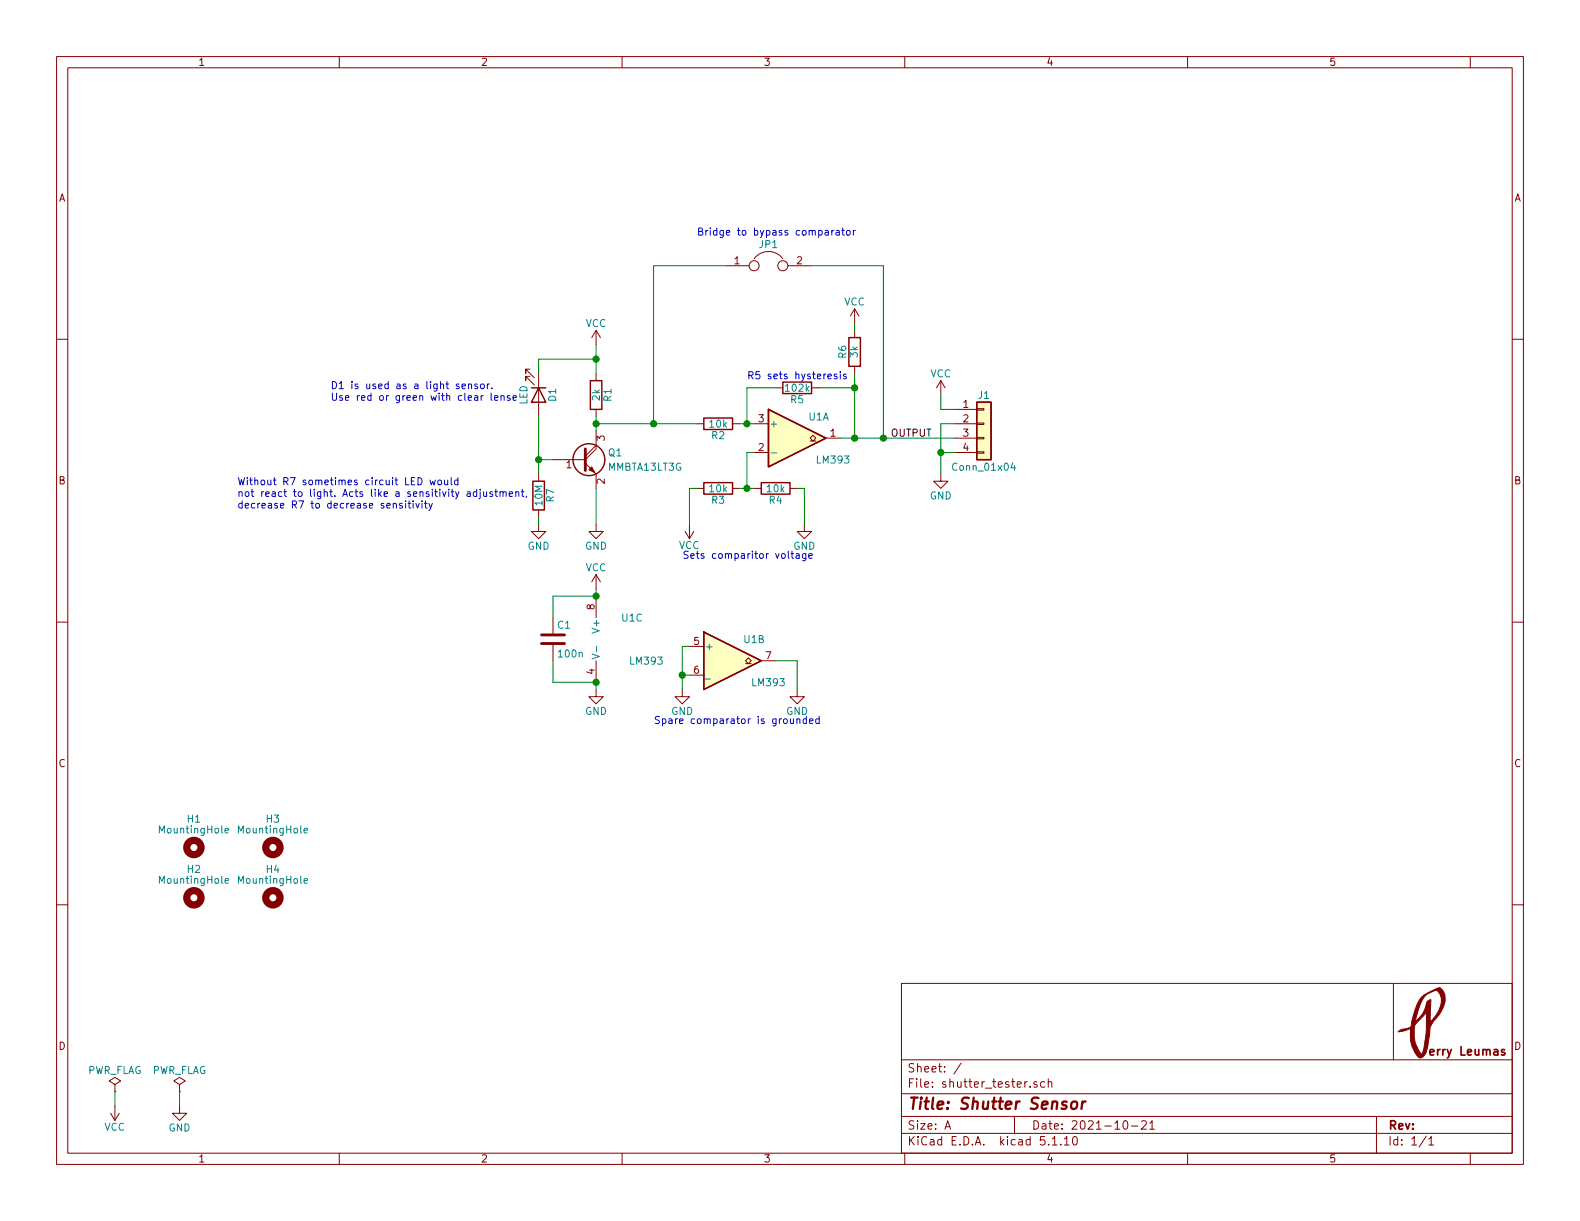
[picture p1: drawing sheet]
EESchema Schematic File Version 4
EELAYER 30 0
EELAYER END
$Descr A 11000 8500
encoding utf-8
Sheet 1 1
Title "Shutter Sensor"
Date "2021-10-21"
Rev ""
Comp "erry Leumas"
Comment1 ""
Comment2 ""
Comment3 ""
Comment4 ""
$EndDescr
$Comp
L Device:LED D1
U 1 1
P 3750 2750
F 0 "D1" H 3750 2850 50  0000 C CNN
F 1 "LED" H 3750 2650 50  0000 C CNN
F 2 "LED_SMD:LED_0805_2012Metric_Pad1.15x1.40mm_HandSolder" H 3750 2750 50  0001 C CNN
F 3 "~" H 3750 2750 50  0001 C CNN
	1    3750 2750
	0    1    1    0   
$EndComp
$Comp
L Device:R R1
U 1 1
P 4150 2750
F 0 "R1" V 4230 2750 50  0000 C CNN
F 1 "2k" V 4150 2750 50  0000 C CNN
F 2 "Resistor_SMD:R_0805_2012Metric_Pad1.20x1.40mm_HandSolder" V 4080 2750 50  0001 C CNN
F 3 "~" H 4150 2750 50  0001 C CNN
	1    4150 2750
	1    0    0    -1  
$EndComp
Wire Wire Line
	4150 2900 4150 2950
Wire Wire Line
	4150 2600 4150 2500
Wire Wire Line
	4150 2500 3750 2500
Wire Wire Line
	3750 2500 3750 2600
$Comp
L power:VCC #PWR03
U 1 1
P 4150 2400
F 0 "#PWR03" H 4150 2250 50  0001 C CNN
F 1 "VCC" H 4150 2550 50  0000 C CNN
F 2 "" H 4150 2400 50  0001 C CNN
F 3 "" H 4150 2400 50  0001 C CNN
	1    4150 2400
	1    0    0    -1  
$EndComp
Wire Wire Line
	4150 2400 4150 2500
Connection ~ 4150 2500
$Comp
L power:GND #PWR04
U 1 1
P 4150 3650
F 0 "#PWR04" H 4150 3400 50  0001 C CNN
F 1 "GND" H 4150 3500 50  0000 C CNN
F 2 "" H 4150 3650 50  0001 C CNN
F 3 "" H 4150 3650 50  0001 C CNN
	1    4150 3650
	1    0    0    -1  
$EndComp
Wire Wire Line
	4150 3650 4150 3400
$Comp
L power:GND #PWR07
U 1 1
P 5600 3650
F 0 "#PWR07" H 5600 3400 50  0001 C CNN
F 1 "GND" H 5600 3500 50  0000 C CNN
F 2 "" H 5600 3650 50  0001 C CNN
F 3 "" H 5600 3650 50  0001 C CNN
	1    5600 3650
	1    0    0    -1  
$EndComp
Wire Wire Line
	5600 3650 5600 3400
$Comp
L Device:Q_NPN_Darlington_BEC Q1
U 1 1
P 4050 3200
F 0 "Q1" H 4230 3250 50  0000 L CNN
F 1 "MMBTA13LT3G" H 4230 3150 50  0000 L CNN
F 2 "Package_TO_SOT_SMD:SOT-23" H 4250 3300 50  0001 C CNN
F 3 "~" H 4050 3200 50  0001 C CNN
	1    4050 3200
	1    0    0    -1  
$EndComp
Wire Wire Line
	3750 3200 3850 3200
Connection ~ 4150 2950
Wire Wire Line
	4150 2950 4150 3000
$Comp
L power:VCC #PWR0101
U 1 1
P 800 7700
F 0 "#PWR0101" H 800 7550 50  0001 C CNN
F 1 "VCC" H 800 7850 50  0000 C CNN
F 2 "" H 800 7700 50  0001 C CNN
F 3 "" H 800 7700 50  0001 C CNN
	1    800  7700
	-1   0    0    1   
$EndComp
$Comp
L power:GND #PWR0102
U 1 1
P 1250 7700
F 0 "#PWR0102" H 1250 7450 50  0001 C CNN
F 1 "GND" H 1250 7550 50  0000 C CNN
F 2 "" H 1250 7700 50  0001 C CNN
F 3 "" H 1250 7700 50  0001 C CNN
	1    1250 7700
	1    0    0    -1  
$EndComp
$Comp
L power:PWR_FLAG #FLG0101
U 1 1
P 800 7600
F 0 "#FLG0101" H 800 7675 50  0001 C CNN
F 1 "PWR_FLAG" H 800 7750 50  0000 C CNN
F 2 "" H 800 7600 50  0001 C CNN
F 3 "~" H 800 7600 50  0001 C CNN
	1    800  7600
	1    0    0    -1  
$EndComp
$Comp
L power:PWR_FLAG #FLG0102
U 1 1
P 1250 7600
F 0 "#FLG0102" H 1250 7675 50  0001 C CNN
F 1 "PWR_FLAG" H 1250 7750 50  0000 C CNN
F 2 "" H 1250 7600 50  0001 C CNN
F 3 "~" H 1250 7600 50  0001 C CNN
	1    1250 7600
	1    0    0    -1  
$EndComp
Wire Wire Line
	1250 7700 1250 7600
Wire Wire Line
	800  7700 800  7600
$Comp
L Mechanical:MountingHole H1
U 1 1
P 1350 5900
F 0 "H1" H 1350 6100 50  0000 C CNN
F 1 "MountingHole" H 1350 6025 50  0000 C CNN
F 2 "MountingHole:MountingHole_3.2mm_M3" H 1350 5900 50  0001 C CNN
F 3 "~" H 1350 5900 50  0001 C CNN
	1    1350 5900
	1    0    0    -1  
$EndComp
$Comp
L Mechanical:MountingHole H3
U 1 1
P 1900 5900
F 0 "H3" H 1900 6100 50  0000 C CNN
F 1 "MountingHole" H 1900 6025 50  0000 C CNN
F 2 "MountingHole:MountingHole_3.2mm_M3" H 1900 5900 50  0001 C CNN
F 3 "~" H 1900 5900 50  0001 C CNN
	1    1900 5900
	1    0    0    -1  
$EndComp
$Comp
L Mechanical:MountingHole H2
U 1 1
P 1350 6250
F 0 "H2" H 1350 6450 50  0000 C CNN
F 1 "MountingHole" H 1350 6375 50  0000 C CNN
F 2 "MountingHole:MountingHole_3.2mm_M3" H 1350 6250 50  0001 C CNN
F 3 "~" H 1350 6250 50  0001 C CNN
	1    1350 6250
	1    0    0    -1  
$EndComp
$Comp
L Mechanical:MountingHole H4
U 1 1
P 1900 6250
F 0 "H4" H 1900 6450 50  0000 C CNN
F 1 "MountingHole" H 1900 6375 50  0000 C CNN
F 2 "MountingHole:MountingHole_3.2mm_M3" H 1900 6250 50  0001 C CNN
F 3 "~" H 1900 6250 50  0001 C CNN
	1    1900 6250
	1    0    0    -1  
$EndComp
Wire Wire Line
	3750 2900 3750 3200
$Comp
L Comparator:LM393 U1
U 1 1
P 5550 3050
F 0 "U1" H 5700 3200 50  0000 C CNN
F 1 "LM393" H 5800 2900 50  0000 C CNN
F 2 "Package_SO:SOP-8_3.9x4.9mm_P1.27mm" H 5550 3050 50  0001 C CNN
F 3 "http://www.ti.com/lit/ds/symlink/lm393.pdf" H 5550 3050 50  0001 C CNN
	1    5550 3050
	1    0    0    -1  
$EndComp
$Comp
L Comparator:LM393 U1
U 2 1
P 5100 4600
F 0 "U1" H 5250 4750 50  0000 C CNN
F 1 "LM393" H 5350 4450 50  0000 C CNN
F 2 "Package_SO:SOP-8_3.9x4.9mm_P1.27mm" H 5100 4600 50  0001 C CNN
F 3 "http://www.ti.com/lit/ds/symlink/lm393.pdf" H 5100 4600 50  0001 C CNN
	2    5100 4600
	1    0    0    -1  
$EndComp
$Comp
L Comparator:LM393 U1
U 3 1
P 4250 4450
F 0 "U1" H 4400 4600 50  0000 C CNN
F 1 "LM393" H 4500 4300 50  0000 C CNN
F 2 "Package_SO:SOP-8_3.9x4.9mm_P1.27mm" H 4250 4450 50  0001 C CNN
F 3 "http://www.ti.com/lit/ds/symlink/lm393.pdf" H 4250 4450 50  0001 C CNN
	3    4250 4450
	1    0    0    -1  
$EndComp
$Comp
L Device:R R5
U 1 1
P 5550 2700
F 0 "R5" V 5630 2700 50  0000 C CNN
F 1 "102k" V 5550 2700 50  0000 C CNN
F 2 "Resistor_SMD:R_0603_1608Metric_Pad0.98x0.95mm_HandSolder" V 5480 2700 50  0001 C CNN
F 3 "~" H 5550 2700 50  0001 C CNN
	1    5550 2700
	0    1    1    0   
$EndComp
$Comp
L Device:R R2
U 1 1
P 5000 2950
F 0 "R2" V 5080 2950 50  0000 C CNN
F 1 "10k" V 5000 2950 50  0000 C CNN
F 2 "Resistor_SMD:R_1206_3216Metric_Pad1.30x1.75mm_HandSolder" V 4930 2950 50  0001 C CNN
F 3 "~" H 5000 2950 50  0001 C CNN
	1    5000 2950
	0    1    1    0   
$EndComp
$Comp
L Device:R R6
U 1 1
P 5950 2450
F 0 "R6" V 6030 2450 50  0000 C CNN
F 1 "3k" V 5950 2450 50  0000 C CNN
F 2 "Resistor_SMD:R_0805_2012Metric_Pad1.20x1.40mm_HandSolder" V 5880 2450 50  0001 C CNN
F 3 "~" H 5950 2450 50  0001 C CNN
	1    5950 2450
	-1   0    0    1   
$EndComp
Wire Wire Line
	5850 3050 5950 3050
Wire Wire Line
	5950 3050 5950 2700
$Comp
L power:VCC #PWR0104
U 1 1
P 5950 2250
F 0 "#PWR0104" H 5950 2100 50  0001 C CNN
F 1 "VCC" H 5950 2400 50  0000 C CNN
F 2 "" H 5950 2250 50  0001 C CNN
F 3 "" H 5950 2250 50  0001 C CNN
	1    5950 2250
	1    0    0    -1  
$EndComp
Wire Wire Line
	5950 2250 5950 2300
Wire Wire Line
	5700 2700 5950 2700
Connection ~ 5950 2700
Wire Wire Line
	5950 2700 5950 2600
Wire Wire Line
	5250 2950 5200 2950
Wire Wire Line
	5200 2950 5200 2700
Wire Wire Line
	5200 2700 5400 2700
Connection ~ 5200 2950
Wire Wire Line
	5200 2950 5150 2950
Connection ~ 5950 3050
$Comp
L Device:R R4
U 1 1
P 5400 3400
F 0 "R4" V 5480 3400 50  0000 C CNN
F 1 "10k" V 5400 3400 50  0000 C CNN
F 2 "Resistor_SMD:R_1206_3216Metric_Pad1.30x1.75mm_HandSolder" V 5330 3400 50  0001 C CNN
F 3 "~" H 5400 3400 50  0001 C CNN
	1    5400 3400
	0    1    1    0   
$EndComp
$Comp
L Device:R R3
U 1 1
P 5000 3400
F 0 "R3" V 5080 3400 50  0000 C CNN
F 1 "10k" V 5000 3400 50  0000 C CNN
F 2 "Resistor_SMD:R_1206_3216Metric_Pad1.30x1.75mm_HandSolder" V 4930 3400 50  0001 C CNN
F 3 "~" H 5000 3400 50  0001 C CNN
	1    5000 3400
	0    1    1    0   
$EndComp
Wire Wire Line
	5250 3150 5200 3150
Wire Wire Line
	5200 3150 5200 3400
Wire Wire Line
	5200 3400 5150 3400
Wire Wire Line
	5200 3400 5250 3400
Connection ~ 5200 3400
Wire Wire Line
	5550 3400 5600 3400
$Comp
L power:VCC #PWR0105
U 1 1
P 4800 3650
F 0 "#PWR0105" H 4800 3500 50  0001 C CNN
F 1 "VCC" H 4800 3800 50  0000 C CNN
F 2 "" H 4800 3650 50  0001 C CNN
F 3 "" H 4800 3650 50  0001 C CNN
	1    4800 3650
	-1   0    0    1   
$EndComp
Wire Wire Line
	4800 3650 4800 3400
Wire Wire Line
	4800 3400 4850 3400
$Comp
L power:VCC #PWR0106
U 1 1
P 4150 4100
F 0 "#PWR0106" H 4150 3950 50  0001 C CNN
F 1 "VCC" H 4150 4250 50  0000 C CNN
F 2 "" H 4150 4100 50  0001 C CNN
F 3 "" H 4150 4100 50  0001 C CNN
	1    4150 4100
	1    0    0    -1  
$EndComp
$Comp
L power:GND #PWR0107
U 1 1
P 4150 4800
F 0 "#PWR0107" H 4150 4550 50  0001 C CNN
F 1 "GND" H 4150 4650 50  0000 C CNN
F 2 "" H 4150 4800 50  0001 C CNN
F 3 "" H 4150 4800 50  0001 C CNN
	1    4150 4800
	1    0    0    -1  
$EndComp
Wire Wire Line
	4150 4800 4150 4750
Wire Wire Line
	4150 4100 4150 4150
$Comp
L Device:C C1
U 1 1
P 3850 4450
F 0 "C1" H 3875 4550 50  0000 L CNN
F 1 "100n" H 3875 4350 50  0000 L CNN
F 2 "Capacitor_SMD:C_0805_2012Metric_Pad1.18x1.45mm_HandSolder" H 3888 4300 50  0001 C CNN
F 3 "~" H 3850 4450 50  0001 C CNN
	1    3850 4450
	1    0    0    -1  
$EndComp
Wire Wire Line
	3850 4300 3850 4150
Wire Wire Line
	3850 4150 4150 4150
Connection ~ 4150 4150
Wire Wire Line
	3850 4600 3850 4750
Wire Wire Line
	3850 4750 4150 4750
Connection ~ 4150 4750
$Comp
L power:GND #PWR0108
U 1 1
P 4750 4800
F 0 "#PWR0108" H 4750 4550 50  0001 C CNN
F 1 "GND" H 4750 4650 50  0000 C CNN
F 2 "" H 4750 4800 50  0001 C CNN
F 3 "" H 4750 4800 50  0001 C CNN
	1    4750 4800
	1    0    0    -1  
$EndComp
Wire Wire Line
	4750 4800 4750 4700
Wire Wire Line
	4750 4700 4800 4700
Wire Wire Line
	4750 4700 4750 4500
Wire Wire Line
	4750 4500 4800 4500
Connection ~ 4750 4700
$Comp
L power:GND #PWR0109
U 1 1
P 5550 4800
F 0 "#PWR0109" H 5550 4550 50  0001 C CNN
F 1 "GND" H 5550 4650 50  0000 C CNN
F 2 "" H 5550 4800 50  0001 C CNN
F 3 "" H 5550 4800 50  0001 C CNN
	1    5550 4800
	1    0    0    -1  
$EndComp
Wire Wire Line
	5400 4600 5550 4600
Wire Wire Line
	5550 4600 5550 4800
$Comp
L Connector_Generic:Conn_01x04 J1
U 1 1
P 6850 2950
F 0 "J1" H 6850 3150 50  0000 C CNN
F 1 "Conn_01x04" H 6850 2650 50  0000 C CNN
F 2 "Connector_PinHeader_2.54mm:PinHeader_1x04_P2.54mm_Horizontal" H 6850 2950 50  0001 C CNN
F 3 "~" H 6850 2950 50  0001 C CNN
	1    6850 2950
	1    0    0    -1  
$EndComp
$Comp
L power:VCC #PWR02
U 1 1
P 6550 2750
F 0 "#PWR02" H 6550 2600 50  0001 C CNN
F 1 "VCC" H 6550 2900 50  0000 C CNN
F 2 "" H 6550 2750 50  0001 C CNN
F 3 "" H 6550 2750 50  0001 C CNN
	1    6550 2750
	1    0    0    -1  
$EndComp
$Comp
L power:GND #PWR05
U 1 1
P 6550 3300
F 0 "#PWR05" H 6550 3050 50  0001 C CNN
F 1 "GND" H 6550 3150 50  0000 C CNN
F 2 "" H 6550 3300 50  0001 C CNN
F 3 "" H 6550 3300 50  0001 C CNN
	1    6550 3300
	1    0    0    -1  
$EndComp
Wire Wire Line
	6550 2750 6550 2850
Wire Wire Line
	6550 2850 6650 2850
Wire Wire Line
	6650 2950 6550 2950
Wire Wire Line
	6550 2950 6550 3150
Wire Wire Line
	6650 3150 6550 3150
Connection ~ 6550 3150
Wire Wire Line
	6550 3150 6550 3300
Text Label 6200 3050 0    50   ~ 0
OUTPUT
Wire Wire Line
	5950 3050 6150 3050
Wire Wire Line
	4150 2950 4550 2950
$Comp
L Device:Jumper JP1
U 1 1
P 5350 1850
F 0 "JP1" H 5350 2000 50  0000 C CNN
F 1 "Comparitor Bypass" H 5350 1770 50  0001 C CNN
F 2 "Resistor_SMD:R_1206_3216Metric_Pad1.30x1.75mm_HandSolder" H 5350 1850 50  0001 C CNN
F 3 "~" H 5350 1850 50  0001 C CNN
	1    5350 1850
	1    0    0    -1  
$EndComp
Wire Wire Line
	5050 1850 4550 1850
Wire Wire Line
	4550 1850 4550 2950
Connection ~ 4550 2950
Wire Wire Line
	4550 2950 4850 2950
Wire Wire Line
	5650 1850 6150 1850
Wire Wire Line
	6150 1850 6150 3050
Connection ~ 6150 3050
Wire Wire Line
	6150 3050 6650 3050
$Comp
L Device:R R7
U 1 1
P 3750 3450
F 0 "R7" V 3830 3450 50  0000 C CNN
F 1 "10M" V 3750 3450 50  0000 C CNN
F 2 "Resistor_SMD:R_0603_1608Metric_Pad0.98x0.95mm_HandSolder" V 3680 3450 50  0001 C CNN
F 3 "~" H 3750 3450 50  0001 C CNN
	1    3750 3450
	1    0    0    -1  
$EndComp
$Comp
L power:GND #PWR0103
U 1 1
P 3750 3650
F 0 "#PWR0103" H 3750 3400 50  0001 C CNN
F 1 "GND" H 3750 3500 50  0000 C CNN
F 2 "" H 3750 3650 50  0001 C CNN
F 3 "" H 3750 3650 50  0001 C CNN
	1    3750 3650
	1    0    0    -1  
$EndComp
Wire Wire Line
	3750 3650 3750 3600
Wire Wire Line
	3750 3200 3750 3300
Connection ~ 3750 3200
Text Notes 2300 2800 0    50   ~ 0
D1 is used as a light sensor.\nUse red or green with clear lense
Text Notes 1650 3550 0    50   ~ 0
Without R7 sometimes circuit LED would \nnot react to light. Acts like a sensitivity adjustment,\ndecrease R7 to decrease sensitivity
Text Notes 4750 3900 0    50   ~ 0
Sets comparitor voltage
Text Notes 4550 5050 0    50   ~ 0
Spare comparator is grounded
Text Notes 4850 1650 0    50   ~ 0
Bridge to bypass comparator
Text Notes 5200 2650 0    50   ~ 0
R5 sets hysteresis\n
$EndSCHEMATC
